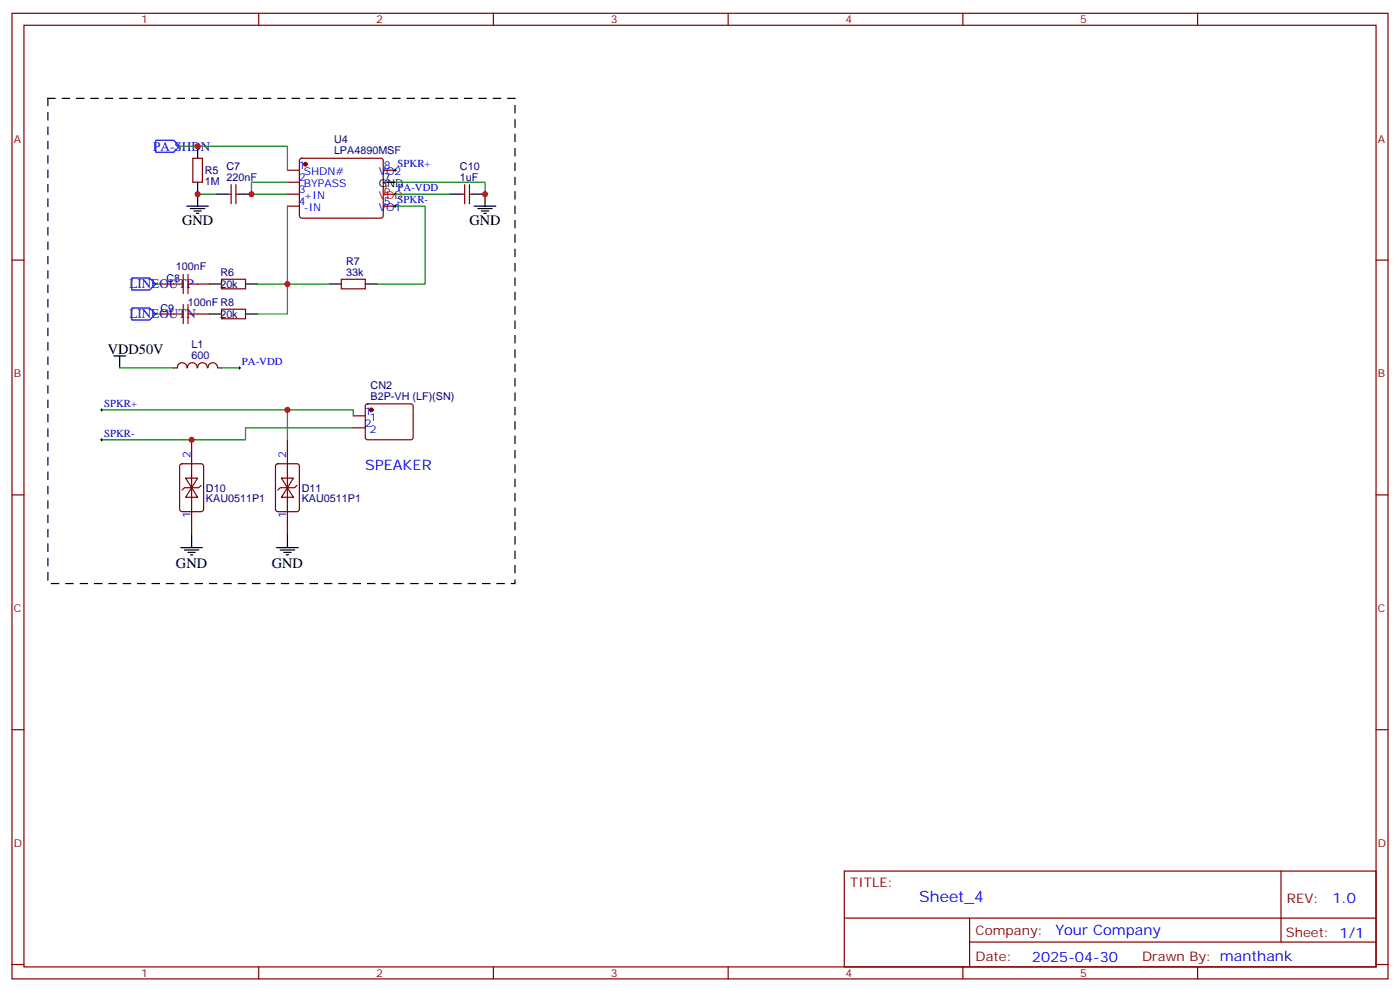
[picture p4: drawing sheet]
<svg xmlns="http://www.w3.org/2000/svg" width="412mm" height="292mm" viewBox="0 0 412 292" stroke-linecap="round" stroke-linejoin="round" font-family="sans-serif">
<g fill="none" stroke="#870000" stroke-width=".35">
<path d="M3.5 3.9h405.4v284.4h-405.4zM7.1 7.4h398.2v277.3h-398.2zM76.2 3.9v3.5M145.3 3.9v3.5M214.5 3.9v3.5M283.6 3.9v3.5M352.8 3.9v3.5M56.8 46.6h2.8v7.1h-2.8zM67 57.2h1.1M68.1 54.4v5.6M69.5 57.2h1.1M69.5 54.4v5.6"/>
<path d="M84.7 50.1h3.5M84.7 53.7h3.5M84.7 57.2h3.5M88.4 46.8l.5-.2h23.3l.5 .2 .2 .5-.1 16.5-.6 .4h-23.6l-.4-.7v-16.2zM112.9 50.1h3.5M135.8 57.2h1.1M136.9 54.4v5.6M138.3 57.2h1M138.3 54.4v5.6M3.5 76.6h3.6M84.7 60.7h3.5M112.9 60.7h3.5"/>
<path d="M405.3 76.6h3.6M47.6 83.6h3.6M47.6 92.5h3.6M58.2 83.6h3.5M58.2 92.5h3.5M65.3 82.2h7v2.9h-7zM65.3 91.1h7v2.8h-7zM100.5 82.2h7.1v2.9h-7.1zM51.2 108.3h1M52.3 108.3a1.41 1.41 0 0 1 1.4-1.5 1.41 1.41 0 0 1 1.4 1.5M55.2 108.3a1.41 1.41 0 0 1 1.4-1.5 1.41 1.41 0 0 1 1.5 1.5M58.2 108.3a1.41 1.41 0 0 1 1.4-1.5 1.41 1.41 0 0 1 1.4 1.5"/>
<path d="M61.3 108.3a1.41 1.41 0 0 1 1.4-1.5 1.41 1.41 0 0 1 1.4 1.5M64.2 108.3h1.1M107.8 119.1l.5-.2h12.7l.5 .2 .2 .5-.1 9.5-.6 .4-13-.1-.4-.6v-9.2zM53.2 136.8l.4-.2h5.7l.6 .4 .1 13-.5 .6-5.9 .1-.6-.5-.1-12.9zM56.4 129.5v28.2M81.4 136.8l.4-.2h5.7l.6 .4 .1 13-.5 .6-5.9 .1-.6-.5-.1-12.9zM84.7 129.5v28.2M104.1 122.4h3.5M104.1 126h3.5M3.5 145.7h3.6M54.7 140.8h3.5l-1.8 2.8zM56.4 143.6l1.8 2.8h-3.5z"/>
<path d="M59.3 142.9l-.7 .7h-4.3l-.7 .7M82.9 140.8h3.5l-1.7 2.8zM84.7 143.6l1.7 2.8h-3.5zM87.5 142.9l-.7 .7h-4.3l-.7 .7M405.3 145.7h3.6M3.5 214.9h3.6M405.3 214.9h3.6M248.7 256.5h156.6v28.2h-156.6zM377.3 256.5v20.9M248.7 270.4h156.5M285.6 277.4h119.6M285.6 270.4v14.1"/>
<path d="M3.5 284h3.6M76.2 284.7v3.6M145.3 284.7v3.6M214.5 284.7v3.6M283.6 284.7v3.6M352.8 284.7v3.6M405.3 284h3.6"/>
</g>
<g fill="#870000" stroke="#870000" stroke-width=".35">
<circle cx="90" cy="48.4" r=".53"/>
<circle cx="109.4" cy="120.7" r=".53"/>
</g>
<path d="M112.9 57.2h3.5" fill="none" stroke="#f00" stroke-width=".35"/>
<g fill="none" stroke="#000" stroke-width=".35">
<path d="M58.2 43.1v3.5M58.2 53.7v7M63.5 57.2h3.5M70.6 57.2h3.5M112.9 53.7h3.5M132.3 57.2h3.5M139.3 57.2h3.6v3.5M55 60.7h6.4M56.1 61.4h4.2M57.1 62.1h2.2M57.9 62.8h.7M139.7 60.7h6.3"/>
<path d="M140.8 61.4h4.2M141.8 62.1h2.1M142.5 62.8h.7M61.7 83.6h3.6M61.7 92.5h3.6M72.3 83.6h3.5M72.3 92.5h3.5M97 83.6h3.5M107.6 83.6h3.5M33.5 104.8h3.5M35.3 104.8v3.5M56.4 157.7v3.6"/>
<path d="M84.7 157.7v3.6M53.3 161.3h6.3M54.3 162h4.3M55.4 162.7h2.1M56.1 163.4h.7M81.5 161.3h6.3M82.5 162h4.3M83.6 162.7h2.1M84.3 163.4h.7"/>
</g>
<path d="M45.9 41.3h5.3l1.7 1.8-1.7 1.7h-5.3zM38.8 81.9h5.3l1.8 1.7-1.8 1.8h-5.3zM38.8 90.7h5.3l1.8 1.8-1.8 1.7h-5.3z" fill="none" stroke="#00f" stroke-width=".35"/>
<g fill="none" stroke="#008700" stroke-width=".35">
<path d="M52.9 43.1h31.8v7M58.2 57.2h5.3M84.7 53.7h-10.6v3.5h10.6M116.4 53.7h26.5v3.5M116.4 57.2h15.9M84.7 60.7v31.8h-8.9M116.4 60.7h8.8v22.9h-14.1M45.9 83.6h1.7M45.9 92.5h1.7M75.8 83.6h21.2M35.3 108.3h15.9M65.3 108.3h5.3"/>
<path d="M30 120.7h54.7v8.8M84.7 120.7h19.4v1.7M104.1 126h-31.8v3.5h-42.3"/>
</g>
<path d="M51.2 83.6h2.8M51.2 92.5h2.8M54 80.8v5.7M54 89.6v5.7M55.4 83.6h2.8M55.4 80.8v5.7M55.4 89.6v5.7M55.4 92.5h2.8" fill="none" stroke="#a10000" stroke-width=".35"/>
<path d="M116.1 57.2h.7M116.1 50.1h.7M116.4 49.8v.7M116.4 56.8v.7M116.1 60.7h.7M116.4 60.4v.7M70.2 108.3h.7M70.6 108v.7M29.6 129.5h.7M29.6 120.7h.7M30 120.3v.7M30 129.2v.7" fill="none" stroke="#000" stroke-width=".29"/>
<g fill="#c00">
<circle cx="58.2" cy="43.1" r=".88"/>
<circle cx="58.2" cy="57.2" r=".88"/>
<circle cx="74.1" cy="57.2" r=".88"/>
<circle cx="84.7" cy="83.6" r=".88"/>
<circle cx="142.9" cy="57.2" r=".88"/>
<circle cx="84.7" cy="120.7" r=".88"/>
<circle cx="56.4" cy="129.5" r=".88"/>
</g>
<path d="M14.1 29h137.6v142.8h-137.6z" fill="none" stroke="#000" stroke-width=".35" stroke-dasharray="2.1 2.1"/>
<text font-size="4.6" fill="#00f" x="270.8" y="265.5">Sheet_4</text>
<g font-size="4.2">
<text x="53.6" y="66.4">GND</text>
<text x="138.3" y="66.4">GND</text>
<text x="31.7" y="104.1">VDD50V</text>
<text x="51.8" y="167.2">GND</text>
<text x="80.1" y="167.2">GND</text>
</g>
<g font-size="4.2" fill="#00f">
<text x="107.6" y="138.3">SPEAKER</text>
<text x="392.5" y="265.8">1.0</text>
<text x="310.9" y="275.3">Your Company</text>
<text x="304" y="283.1">2025-04-30</text>
</g>
<g font-size="3.9" fill="#00f">
<text x="45.2" y="44.3">PA-SHDN</text>
<text x="38.1" y="84.9">LINEOUTP</text>
<text x="38.1" y="93.7">LINEOUTN</text>
</g>
<g font-size="3.9" fill="#800">
<text x="250.5" y="261.1">TITLE:</text>
<text x="379.1" y="265.8">REV:</text>
<text x="287.4" y="275.3">Company:</text>
<text x="378.7" y="275.9">Sheet: 1/1</text>
<text x="287.4" y="283">Date:</text>
<text x="336.4" y="283.1">Drawn By: manthank</text>
</g>
<g font-size="3.2" fill="#800">
<text x="41.6" y="6.9">1</text>
<text x="110.8" y="6.9">2</text>
<text x="179.9" y="6.9">3</text>
<text x="249.1" y="6.9">4</text>
<text x="318.2" y="6.9">5</text>
<text x="4.1" y="42">A</text>
<text x="405.9" y="42">A</text>
<text x="4.1" y="111.2">B</text>
<text x="405.9" y="111.2">B</text>
<text x="4.1" y="180.3">C</text>
<text x="405.9" y="180.3">C</text>
<text x="4.1" y="249.4">D</text>
<text x="405.9" y="249.4">D</text>
<text x="41.6" y="287.7">1</text>
<text x="110.8" y="287.7">2</text>
<text x="179.9" y="287.7">3</text>
<text x="249.1" y="287.7">4</text>
<text x="318.2" y="287.7">5</text>
</g>
<g font-size="3.2" fill="#000080">
<text x="98.4" y="42">U4</text>
<text x="98.4" y="45.2">LPA4890MSF</text>
<text x="60.3" y="51.3">R5</text>
<text x="66.7" y="53.3">220nF</text>
<text x="66.7" y="50.1">C7</text>
<text x="135.5" y="53.3">1uF</text>
<text x="135.5" y="50.1">C10</text>
<text x="60.3" y="54.5">1M</text>
<text x="49" y="83">C8</text>
<text x="51.8" y="79.5">100nF</text>
<text x="64.9" y="81.3">R6</text>
<text x="102" y="81.2">33k</text>
<text x="102" y="78.1">R7</text>
<text x="64.9" y="84.8">20k</text>
<text x="47.3" y="91.8">C9</text>
<text x="55.3" y="90.1">100nF R8</text>
<text x="64.9" y="93.6">20k</text>
<text x="56.4" y="105.7">600</text>
<text x="56.4" y="102.6">L1</text>
<text x="109.2" y="117.7">B2P-VH (LF)(SN)</text>
<text x="109.2" y="114.6">CN2</text>
<text x="60.7" y="147.9">KAU0511P1</text>
<text x="60.7" y="144.9">D10</text>
<text x="88.9" y="147.9">KAU0511P1</text>
<text x="88.9" y="144.9">D11</text>
</g>
<g font-size="3.2" fill="#00f">
<text x="88" y="49.8">1</text>
<text x="88" y="53.3">2</text>
<text x="89.5" y="51.5">SHDN#</text>
<text x="111.6" y="51.5">VO2</text>
<text x="113.1" y="49.8">8 SPKR+</text>
<text x="88" y="56.8">3</text>
<text x="89.5" y="55.1">BYPASS</text>
<text x="89.5" y="58.6">+IN</text>
<text x="88" y="60.4">4</text>
<text x="89.5" y="62.1">-IN</text>
<text x="111.6" y="62.1">VO1</text>
<text x="113.1" y="60.4">5 SPKR-</text>
<text x="71.3" y="107.5">PA-VDD</text>
<text x="30.7" y="119.8">SPKR+</text>
<text x="107.4" y="122.1">1</text>
<text x="107.4" y="125.6">2</text>
<text x="108.9" y="123.9">1</text>
<text x="30.7" y="128.6">SPKR-</text>
<text x="108.9" y="127.4">2</text>
<text x="56.1" y="134.8" transform="rotate(-90 56.1 134.8)">2</text>
<text x="84.3" y="134.8" transform="rotate(-90 84.3 134.8)">2</text>
<text x="56.1" y="152.4" transform="rotate(-90 56.1 152.4)">1</text>
<text x="84.3" y="152.4" transform="rotate(-90 84.3 152.4)">1</text>
</g>
<g font-size="3.2">
<text x="113.1" y="53.3">7</text>
<text x="111.6" y="55.1">GND</text>
</g>
<g font-size="3.2" fill="#f00">
<text x="111.6" y="58.6">VDD</text>
<text x="113.1" y="56.8">6 PA-VDD</text>
</g>
</svg>
